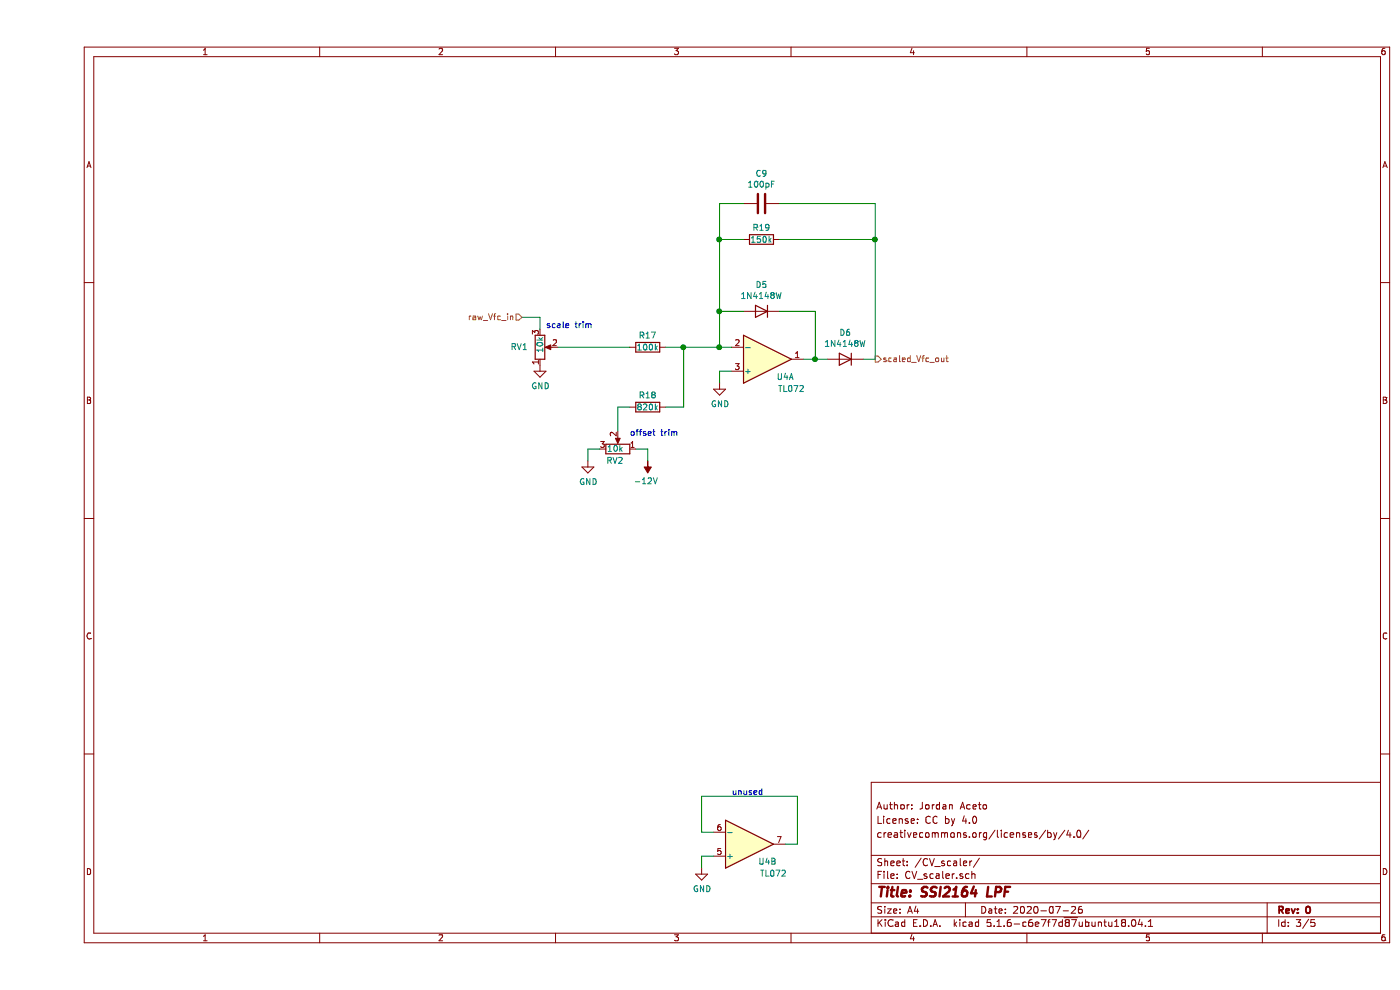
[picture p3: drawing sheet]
EESchema Schematic File Version 4
EELAYER 30 0
EELAYER END
$Descr A4 11693 8268
encoding utf-8
Sheet 3 5
Title "SSI2164 LPF"
Date "2020-07-26"
Rev "0"
Comp ""
Comment1 "creativecommons.org/licenses/by/4.0/"
Comment2 "License: CC by 4.0"
Comment3 "Author: Jordan Aceto"
Comment4 ""
$EndDescr
$Comp
L Amplifier_Operational:TL072 U4
U 1 1
P 6100 3000
F 0 "U4" H 6250 3150 50  0000 C CNN
F 1 "TL072" H 6300 3250 50  0000 C CNN
F 2 "Package_SO:SOIC-8_3.9x4.9mm_P1.27mm" H 6100 3000 50  0001 C CNN
F 3 "http://www.ti.com/lit/ds/symlink/tl071.pdf" H 6100 3000 50  0001 C CNN
	1    6100 3000
	1    0    0    1   
$EndComp
$Comp
L Device:R R19
U 1 1
P 6050 2000
F 0 "R19" V 5950 2000 50  0000 C CNN
F 1 "150k" V 6050 2000 50  0000 C CNN
F 2 "Resistor_SMD:R_0805_2012Metric_Pad1.15x1.40mm_HandSolder" V 5980 2000 50  0001 C CNN
F 3 "~" H 6050 2000 50  0001 C CNN
	1    6050 2000
	0    1    1    0   
$EndComp
$Comp
L Device:R_POT RV1
U 1 1
P 4200 2900
F 0 "RV1" H 4100 2900 50  0000 R CNN
F 1 "10k" V 4200 2950 50  0000 R CNN
F 2 "Potentiometer_THT:Potentiometer_Bourns_3296W_Vertical" H 4200 2900 50  0001 C CNN
F 3 "~" H 4200 2900 50  0001 C CNN
	1    4200 2900
	1    0    0    1   
$EndComp
$Comp
L Device:R_POT RV2
U 1 1
P 4850 3750
F 0 "RV2" V 4750 3800 50  0000 R CNN
F 1 "10k" V 4850 3800 50  0000 R CNN
F 2 "Potentiometer_THT:Potentiometer_Bourns_3296W_Vertical" H 4850 3750 50  0001 C CNN
F 3 "~" H 4850 3750 50  0001 C CNN
	1    4850 3750
	0    1    -1   0   
$EndComp
$Comp
L Device:R R17
U 1 1
P 5100 2900
F 0 "R17" V 5000 2900 50  0000 C CNN
F 1 "100k" V 5100 2900 50  0000 C CNN
F 2 "Resistor_SMD:R_0805_2012Metric_Pad1.15x1.40mm_HandSolder" V 5030 2900 50  0001 C CNN
F 3 "~" H 5100 2900 50  0001 C CNN
	1    5100 2900
	0    1    1    0   
$EndComp
$Comp
L Device:R R18
U 1 1
P 5100 3400
F 0 "R18" V 5000 3400 50  0000 C CNN
F 1 "820k" V 5100 3400 50  0000 C CNN
F 2 "Resistor_SMD:R_0805_2012Metric_Pad1.15x1.40mm_HandSolder" V 5030 3400 50  0001 C CNN
F 3 "~" H 5100 3400 50  0001 C CNN
	1    5100 3400
	0    1    1    0   
$EndComp
$Comp
L power:GND #PWR0118
U 1 1
P 5700 3200
F 0 "#PWR0118" H 5700 2950 50  0001 C CNN
F 1 "GND" H 5705 3027 50  0000 C CNN
F 2 "" H 5700 3200 50  0001 C CNN
F 3 "" H 5700 3200 50  0001 C CNN
	1    5700 3200
	1    0    0    -1  
$EndComp
Wire Wire Line
	5700 3200 5700 3100
Wire Wire Line
	5700 3100 5800 3100
Wire Wire Line
	5800 2900 5700 2900
Wire Wire Line
	5700 2900 5700 2600
Wire Wire Line
	5700 2000 5900 2000
Wire Wire Line
	5700 2900 5400 2900
Connection ~ 5700 2900
Wire Wire Line
	5250 3400 5400 3400
Wire Wire Line
	5400 3400 5400 2900
Connection ~ 5400 2900
Wire Wire Line
	5400 2900 5250 2900
Wire Wire Line
	4850 3600 4850 3400
Wire Wire Line
	4850 3400 4950 3400
Wire Wire Line
	4350 2900 4950 2900
$Comp
L power:GND #PWR0119
U 1 1
P 4200 3050
F 0 "#PWR0119" H 4200 2800 50  0001 C CNN
F 1 "GND" H 4205 2877 50  0000 C CNN
F 2 "" H 4200 3050 50  0001 C CNN
F 3 "" H 4200 3050 50  0001 C CNN
	1    4200 3050
	1    0    0    -1  
$EndComp
$Comp
L power:GND #PWR0120
U 1 1
P 4600 3850
F 0 "#PWR0120" H 4600 3600 50  0001 C CNN
F 1 "GND" H 4605 3677 50  0000 C CNN
F 2 "" H 4600 3850 50  0001 C CNN
F 3 "" H 4600 3850 50  0001 C CNN
	1    4600 3850
	1    0    0    -1  
$EndComp
Wire Wire Line
	4600 3850 4600 3750
Wire Wire Line
	4600 3750 4700 3750
$Comp
L power:-12V #PWR0121
U 1 1
P 5100 3850
F 0 "#PWR0121" H 5100 3950 50  0001 C CNN
F 1 "-12V" H 5115 4023 50  0000 C CNN
F 2 "" H 5100 3850 50  0001 C CNN
F 3 "" H 5100 3850 50  0001 C CNN
	1    5100 3850
	-1   0    0    1   
$EndComp
Wire Wire Line
	5100 3850 5100 3750
Wire Wire Line
	5100 3750 5000 3750
$Comp
L Device:C C9
U 1 1
P 6050 1700
F 0 "C9" V 5798 1700 50  0000 C CNN
F 1 "100pF" V 5889 1700 50  0000 C CNN
F 2 "Capacitor_SMD:C_0805_2012Metric_Pad1.15x1.40mm_HandSolder" H 6088 1550 50  0001 C CNN
F 3 "~" H 6050 1700 50  0001 C CNN
	1    6050 1700
	0    1    1    0   
$EndComp
Wire Wire Line
	5900 1700 5700 1700
Wire Wire Line
	5700 1700 5700 2000
Connection ~ 5700 2000
Text HLabel 4050 2650 0    50   Input ~ 0
raw_Vfc_in
Wire Wire Line
	4050 2650 4200 2650
Wire Wire Line
	4200 2650 4200 2750
Text HLabel 7000 3000 2    50   Output ~ 0
scaled_Vfc_out
Text Notes 4250 2750 0    50   ~ 0
scale trim
Text Notes 4950 3650 0    50   ~ 0
offset trim
$Comp
L Amplifier_Operational:TL072 U4
U 2 1
P 5950 7050
F 0 "U4" H 6100 7200 50  0000 C CNN
F 1 "TL072" H 6150 7300 50  0000 C CNN
F 2 "Package_SO:SOIC-8_3.9x4.9mm_P1.27mm" H 5950 7050 50  0001 C CNN
F 3 "http://www.ti.com/lit/ds/symlink/tl071.pdf" H 5950 7050 50  0001 C CNN
	2    5950 7050
	1    0    0    1   
$EndComp
Wire Wire Line
	5650 6950 5550 6950
Wire Wire Line
	5550 6950 5550 6650
Wire Wire Line
	5550 6650 6350 6650
Wire Wire Line
	6350 6650 6350 7050
Wire Wire Line
	6350 7050 6250 7050
$Comp
L power:GND #PWR0122
U 1 1
P 5550 7250
F 0 "#PWR0122" H 5550 7000 50  0001 C CNN
F 1 "GND" H 5555 7077 50  0000 C CNN
F 2 "" H 5550 7250 50  0001 C CNN
F 3 "" H 5550 7250 50  0001 C CNN
	1    5550 7250
	1    0    0    -1  
$EndComp
Wire Wire Line
	5550 7250 5550 7150
Wire Wire Line
	5550 7150 5650 7150
Text Notes 5800 6650 0    50   ~ 0
unused
$Comp
L Diode:1N4148W D5
U 1 1
P 6050 2600
F 0 "D5" H 6050 2383 50  0000 C CNN
F 1 "1N4148W" H 6050 2474 50  0000 C CNN
F 2 "Diode_SMD:D_SOD-123" H 6050 2425 50  0001 C CNN
F 3 "https://www.vishay.com/docs/85748/1n4148w.pdf" H 6050 2600 50  0001 C CNN
	1    6050 2600
	-1   0    0    1   
$EndComp
$Comp
L Diode:1N4148W D6
U 1 1
P 6750 3000
F 0 "D6" H 6750 2783 50  0000 C CNN
F 1 "1N4148W" H 6750 2874 50  0000 C CNN
F 2 "Diode_SMD:D_SOD-123" H 6750 2825 50  0001 C CNN
F 3 "https://www.vishay.com/docs/85748/1n4148w.pdf" H 6750 3000 50  0001 C CNN
	1    6750 3000
	-1   0    0    1   
$EndComp
Wire Wire Line
	6600 3000 6500 3000
Wire Wire Line
	6500 3000 6500 2600
Wire Wire Line
	6500 2600 6200 2600
Connection ~ 6500 3000
Wire Wire Line
	6500 3000 6400 3000
Wire Wire Line
	5900 2600 5700 2600
Connection ~ 5700 2600
Wire Wire Line
	5700 2600 5700 2000
Wire Wire Line
	6900 3000 7000 3000
Wire Wire Line
	7000 3000 7000 2000
Wire Wire Line
	7000 1700 6200 1700
Wire Wire Line
	6200 2000 7000 2000
Connection ~ 7000 2000
Wire Wire Line
	7000 2000 7000 1700
$EndSCHEMATC
